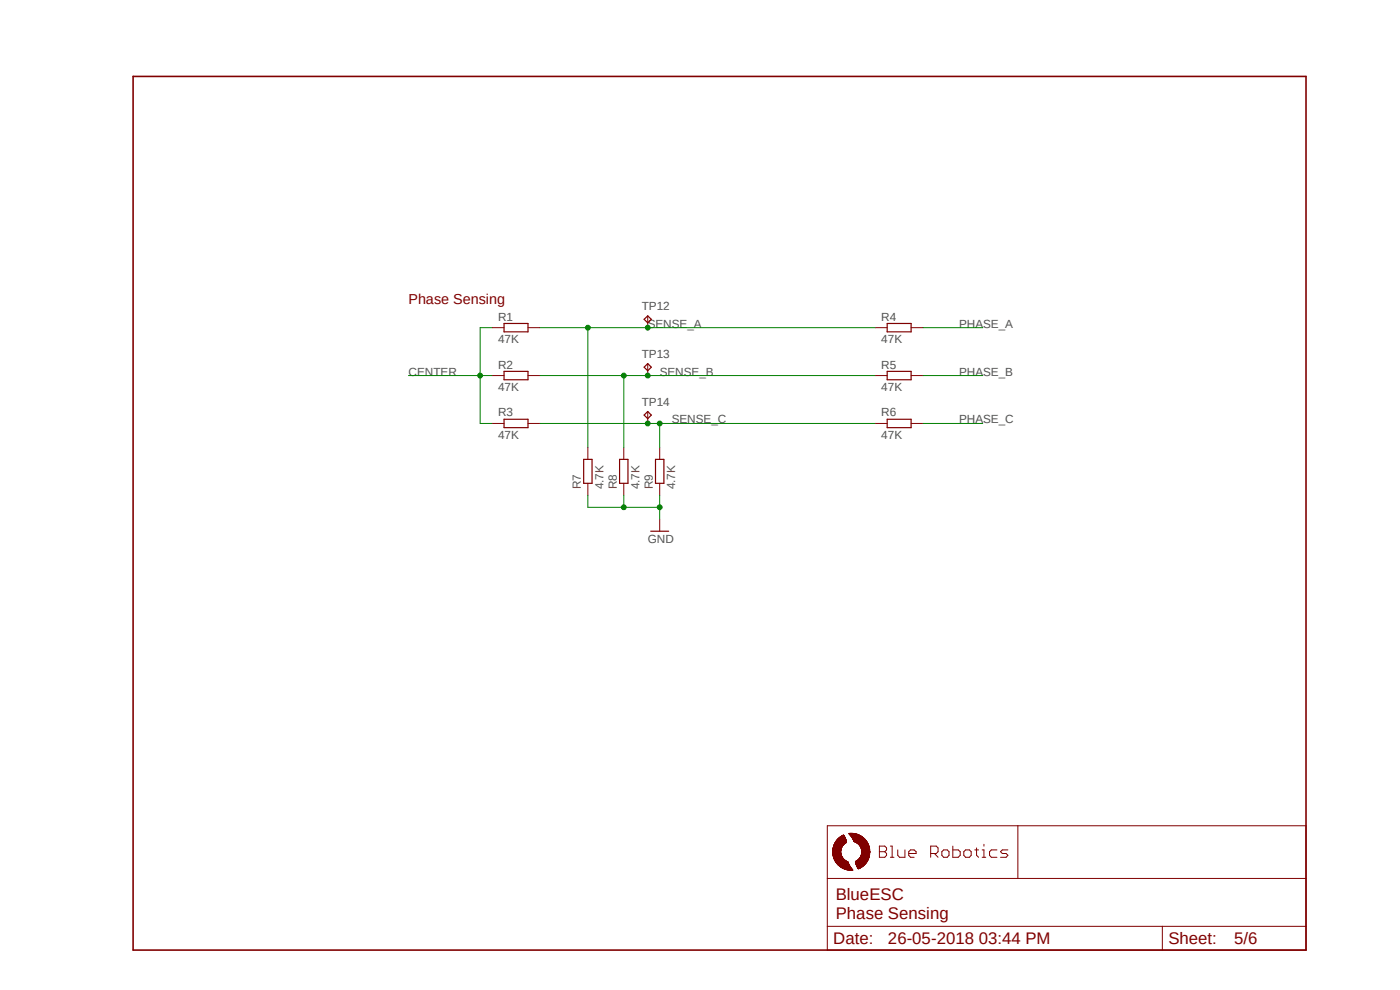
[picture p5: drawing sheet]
<svg xmlns="http://www.w3.org/2000/svg" width="297mm" height="210mm" viewBox="0 0 297 210" stroke-linecap="round" stroke-linejoin="round" font-family="sans-serif">
<path d="M27.7 15.9l249.8 186.2M277.5 15.9l-249.8 186.2" fill="none" stroke="#fff" stroke-width=".21"/>
<path d="M28.2 16.2h248.9v185.3h-248.9z" fill="none" stroke="#800000" stroke-width=".34"/>
<g fill="none" stroke="#800000" stroke-width=".21">
<path d="M104.4 69.5h2.5M104.4 79.7h2.5M112 69.5h2.6M112 79.7h2.6M137.4 67v2.5M137.4 77.1v2.6M185.7 69.5h2.5M185.7 79.7h2.5M193.3 69.5h2.5M193.3 79.7h2.5M104.4 89.8h2.5M112 89.8h2.6"/>
<path d="M124.7 94.9v2.6M132.3 94.9v2.6M137.4 87.3v2.5M140 94.9v2.6M185.7 89.8h2.5M193.3 89.8h2.5M124.7 102.5v2.6M132.3 102.5v2.6M140 102.5v2.6M140 110.2v2.5M175.5 175.2h101.6v26.3h-101.6zM176.7 180h1.8"/>
<path d="M176.7 179.9h1.8M176.8 179.8h1.7M176.8 179.8h1.8M176.8 179.7h1.8M176.8 179.6h1.8M176.8 179.6h1.9M176.9 179.5h1.8M176.9 179.4h1.9M176.9 179.3h2M177 179.3h1.9M177 179.2h2M177 179.1h2"/>
<path d="M177 179.1h2.1M177.1 178.9h2.1M177.1 178.9h2.2M177.1 178.9h2.3M177.2 178.7h2.3M177.2 178.7h2.4M177.2 178.6h2.4M177.3 178.6h2.2M177.3 178.5h2.2M177.4 178.5h2.1M177.4 178.4h2.1M177.5 178.4h2"/>
<path d="M177.5 178.3h2M177.5 178.2h2M177.6 178.1h1.9M177.7 178.1h1.8M177.8 178h1.6M177.8 177.9h1.6M177.9 177.8h1.4M178 177.8h1.3M178.1 177.7h1.2M178.1 177.6h1.1M178.2 177.5l1 .1M178.3 177.5h.9"/>
<path d="M178.4 177.5h.8M178.4 177.4h.7M178.5 177.4h.6M178.6 177.3h.5M178.7 177.2h.3M178.8 179.4l-1.9 .1M178.8 177.2h.2M178.9 177.2h.1M178.9 179.2h-1.9M178.9 177.1v.1M179.2 179h-2.2M179.5 178.8h-2.3"/>
<path d="M180.1 176.8h1.1M180.1 176.9l1.7 .1M180.1 176.9h1.4M180.2 176.8h.8M180.3 177h1.7M180.3 177h1.6M180.3 177.1h1.8M180.3 177.1l2 .1M180.4 177.2h2.1M180.4 177.2h2M180.5 177.3h2M180.5 177.3l2.2 .1"/>
<path d="M180.6 177.5h2.2M180.6 177.4h2.2M180.6 177.5h2.3M180.7 177.5h2.3M180.7 177.6h2.3M180.8 177.7h2.3M180.8 177.8h2.5M180.9 177.9h2.5M180.9 177.9h2.4M180.9 178h2.6M181 178.1h2.5M181 178.1h2.6"/>
<path d="M181.1 178.3h2.6M181.1 178.2h2.5M181.1 178.4h2.6M181.1 178.5h2.8M181.1 178.4h2.7M181.2 178.5h2.7M181.2 178.6h2.7M181.3 178.6h2.6M181.6 178.7h2.4M181.7 178.7h2.3M181.7 178.8h2.4M181.8 178.9h2.3"/>
<path d="M181.9 178.9h2.2M182 179h2.1M182.1 179.1h2M182.2 179.1h2M182.2 179.2h2M182.3 179.3h2M182.4 179.4h1.9M182.4 179.3h1.9M182.5 179.5h1.8M182.5 179.6l1.9 .1M182.5 179.6h1.9M182.6 179.7h1.8"/>
<path d="M182.6 179.8h1.8M182.7 179.9h1.7M182.7 180h1.7M186.6 179.5h1.1l.4 .4v.4l-.4 .4 .4 .4v.3l-.4 .5h-1.1zM188.9 179.5h.4v2.4M202.1 179.5v2.4h1.2l.4-.5v-.7l-.4-.4h-1.2M207.2 179.9v1.5l.4 .5M208.7 179.1v.4M215.9 175.2v11.1M175.5 196.5h101.6M175.5 186.4h101.6M176.7 180.7h1.7"/>
<path d="M176.7 180.9h1.7M176.7 180.8h1.7M176.7 180.6h1.7M176.7 180.5h1.7M176.7 180.3h1.7M176.7 181.1h1.7M176.7 181.3l1.8 .1M176.7 181.3h1.7M176.7 181.2h1.7M176.7 181h1.7M176.7 180.4h1.7M176.7 180.2h1.7"/>
<path d="M176.7 180.1h1.7M176.7 181.5h1.8M176.7 181.4h1.8M176.8 181.7h1.8M176.8 181.6h1.8M176.8 181.5l1.8 .1M176.8 181.9h1.9M176.8 181.8h1.9M176.8 181.7l1.8 .1M176.9 181.9l1.9 .1M176.9 181.9h1.8M176.9 182.1h2"/>
<path d="M176.9 182h1.9M177 182.2h1.9M177 182.1h1.9M177 182.3h2M177 182.2h2M177 182.4h2.2M177 182.3h2.1M177.1 182.5h2.2M177.1 182.5h2.1M177.1 182.5h2.3M177.2 182.6h2.3M177.2 182.7h2.5"/>
<path d="M177.2 182.7h2.4M177.2 182.8h2.7M177.2 182.8h2.5M177.3 182.9h2.6M177.4 183h2.5M177.4 182.9h2.5M177.4 183h2.6M177.5 183.1h2.5M177.5 183.2h2.5M177.6 183.2h2.4M177.6 183.3h2.4M177.7 183.4h2.4"/>
<path d="M177.7 183.3h2.4M177.8 183.5h2.3M177.8 183.5h2.4M177.9 183.6h2.3M177.9 183.6h2.4M178.1 183.7h2.2M178.1 183.8h2.2M178.2 183.8l2.2 .1M178.3 183.9h2.1M178.4 183.9h2M178.4 184h2.1M178.5 184l2 .1"/>
<path d="M178.5 180l-1.8 .1M178.6 184.1h2M178.7 184.1h1.9M178.8 184.2h1.8M178.9 184.2l1.8 .1M179.1 184.3h1.6M179.2 184.4h1.6M179.3 184.4h1.5M179.4 184.4l1.4 .1M179.7 184.5h1.2M179.9 184.6h1M180.2 184.6h.7"/>
<path d="M181.5 182.9h2.4M181.5 182.8h2.4M181.5 183.1h2.2M181.5 183h2.3M181.6 183.2h2M181.6 183.1h2.1M181.6 182.7h2.4M181.6 183.4h1.9M181.6 183.3h1.9M181.7 183.5h1.7M181.7 183.6h1.6M181.7 183.5h1.6"/>
<path d="M181.8 183.8h1.3M181.8 183.7h1.3M181.8 182.5h2.3M181.9 183.9h.9M181.9 183.9h1M181.9 184h.8M181.9 184h.9M181.9 182.5h2.2M182 184.2h.4M182 184.1h.5M182 184.2h.3M182 182.4h2.1"/>
<path d="M182.1 184.3h.1M182.1 182.3h2M182.2 182.3h2M182.2 182.2h2M182.3 182.1h2M182.4 182.1h1.9M182.4 182h1.9M182.5 181.9h1.9M182.5 181.9h1.8M182.5 181.8h1.9M182.6 181.7h1.8M182.6 181.6h1.8"/>
<path d="M182.7 181.5h1.7M182.7 181.4h1.7M182.8 181.3h1.7M182.8 181.2h1.7M182.8 180.2h1.7M182.8 180.1h1.7M182.8 180l1.7 .1M182.8 180.3h1.7M182.8 181.1h1.7M182.8 181h1.7M182.8 180.5h1.7M182.8 180.4h1.7"/>
<path d="M182.8 180.7h1.7M182.8 180.8h1.7M182.8 180.6h1.7M183 183.8l-1.2 .1M183.3 183.6h-1.6M183.6 183.2l-2 .1M183.8 183h-2.3M184.1 182.6h-2.4M184.4 181.7l-1.9 .1M184.4 181.5l-1.8 .1M184.5 181.3l-1.8 .1M184.5 180.9h-1.7"/>
<path d="M186.6 180.7h1.1M188.9 181.9h.8M190.5 180.3v1.1l.3 .5h1.2v-1.6M192.8 181.1h1.6v-.4l-.5-.4h-.7l-.4 .4v.7l.4 .5h.7M197.4 181.1h1.2l.4-.4v-.8l-.4-.4h-1.2v2.4M198.2 181.1l.8 .8M200.2 180.3h.8l.3 .4v.7l-.3 .5h-.8l-.4-.5v-.7zM204.5 180.7l.4-.4h.8l.3 .4v.7l-.3 .5h-.8l-.4-.5zM206.8 180.3h.8M208.4 181.9h.7M208.4 180.3h.3v1.6M211.5 180.3h-1.2l-.4 .4v.7l.4 .5h1.2"/>
<path d="M213.8 180.3h-1.2l-.3 .4 .3 .4h.8l.4 .3-.4 .5h-1.1M246.6 196.5v5"/>
</g>
<g fill="none" stroke="#800000" stroke-width=".25">
<path d="M106.9 68.6h5.1v1.8h-5.1zM106.9 78.8h5.1v1.8h-5.1zM136.7 67.7l.7-.7 .8 .7-.8 .8zM136.7 77.9l.7-.8 .8 .8-.8 .8zM188.2 68.6h5.1v1.8h-5.1zM188.2 78.8h5.1v1.8h-5.1zM106.9 88.9h5.1v1.8h-5.1zM123.8 97.5h1.8v5h-1.8zM131.4 97.5h1.8v5h-1.8zM136.7 88.1l.7-.8 .8 .8-.8 .7zM139.1 97.5h1.7v5h-1.7zM188.2 88.9h5.1v1.8h-5.1z"/>
<path d="M138 112.7h3.9"/>
</g>
<path d="M114.6 69.5h71.1M124.7 69.5v25.4" fill="none" stroke="#008000" stroke-width=".21"/>
<circle cx="124.7" cy="69.5" r=".51" fill="#008000"/>
<circle cx="124.7" cy="69.5" r=".51" fill="none" stroke="#008000" stroke-width=".21"/>
<circle cx="137.4" cy="69.5" r=".51" fill="#008000"/>
<g fill="none" stroke="#008000" stroke-width=".21">
<path d="M114.6 79.7h71.1M132.3 79.7v15.2"/>
<circle cx="137.4" cy="69.5" r=".51"/>
</g>
<circle cx="132.3" cy="79.7" r=".51" fill="#008000"/>
<circle cx="132.3" cy="79.7" r=".51" fill="none" stroke="#008000" stroke-width=".21"/>
<circle cx="137.4" cy="79.7" r=".51" fill="#008000"/>
<g fill="none" stroke="#008000" stroke-width=".21">
<path d="M114.6 89.8h71.1M140 89.8v5.1"/>
<circle cx="137.4" cy="79.7" r=".51"/>
</g>
<circle cx="139.9" cy="89.8" r=".51" fill="#008000"/>
<circle cx="139.9" cy="89.8" r=".51" fill="none" stroke="#008000" stroke-width=".21"/>
<circle cx="137.4" cy="89.8" r=".51" fill="#008000"/>
<g fill="none" stroke="#008000" stroke-width=".21">
<path d="M124.7 105.1v2.5h15.3M140 105.1v5.1"/>
<circle cx="137.4" cy="89.8" r=".51"/>
</g>
<circle cx="139.9" cy="107.6" r=".51" fill="#008000"/>
<g fill="none" stroke="#008000" stroke-width=".21">
<path d="M132.3 105.1v2.5"/>
<circle cx="139.9" cy="107.6" r=".51"/>
</g>
<circle cx="132.3" cy="107.6" r=".51" fill="#008000"/>
<g fill="none" stroke="#008000" stroke-width=".21">
<path d="M86.7 79.7h17.7M104.4 69.5h-2.5v10.2M195.8 69.5h12.7M195.8 79.7h12.7M195.8 89.8h12.7"/>
<circle cx="132.3" cy="107.6" r=".51"/>
</g>
<circle cx="101.8" cy="79.7" r=".51" fill="#008000"/>
<g fill="none" stroke="#008000" stroke-width=".21">
<path d="M101.9 79.7v10.1h2.5"/>
<circle cx="101.8" cy="79.7" r=".51"/>
</g>
<g font-size="3.6" fill="#800000">
<text x="177.3" y="190.9">BlueESC</text>
<text x="177.3" y="195">Phase Sensing</text>
<text x="176.8" y="200.3">Date:</text>
<text x="188.4" y="200.3">26-05-2018 03:44 PM</text>
<text x="247.9" y="200.3">Sheet:</text>
<text x="261.8" y="200.3">5/6</text>
</g>
<text font-size="3" fill="#800000" x="86.7" y="64.5">Phase Sensing</text>
<g font-size="2.5" fill="#505050">
<text x="136.1" y="65.7">TP12</text>
<text x="105.7" y="68">R1</text>
<text x="137.4" y="69.6">SENSE_A</text>
<text x="186.9" y="68">R4</text>
<text x="203.5" y="69.6">PHASE_A</text>
<text x="105.7" y="72.8">47K</text>
<text x="136.1" y="75.9">TP13</text>
<text x="186.9" y="72.8">47K</text>
<text x="86.7" y="79.7">CENTER</text>
<text x="105.7" y="83">47K</text>
<text x="105.7" y="78.2">R2</text>
<text x="140" y="79.7">SENSE_B</text>
<text x="186.9" y="83">47K</text>
<text x="186.9" y="78.2">R5</text>
<text x="203.5" y="79.7">PHASE_B</text>
<text x="105.7" y="88.4">R3</text>
<text x="136.1" y="86">TP14</text>
<text x="142.5" y="89.8">SENSE_C</text>
<text x="186.9" y="88.4">R6</text>
<text x="203.5" y="89.8">PHASE_C</text>
<text x="105.7" y="93.1">47K</text>
<text x="186.9" y="93.1">47K</text>
<text x="123.2" y="103.8" transform="rotate(-90 123.2 103.8)">R7</text>
<text x="128" y="103.8" transform="rotate(-90 128 103.8)">4.7K</text>
<text x="130.9" y="103.8" transform="rotate(-90 130.9 103.8)">R8</text>
<text x="135.6" y="103.8" transform="rotate(-90 135.6 103.8)">4.7K</text>
<text x="138.5" y="103.8" transform="rotate(-90 138.5 103.8)">R9</text>
<text x="143.3" y="103.8" transform="rotate(-90 143.3 103.8)">4.7K</text>
<text x="137.4" y="115.2">GND</text>
</g>
</svg>
